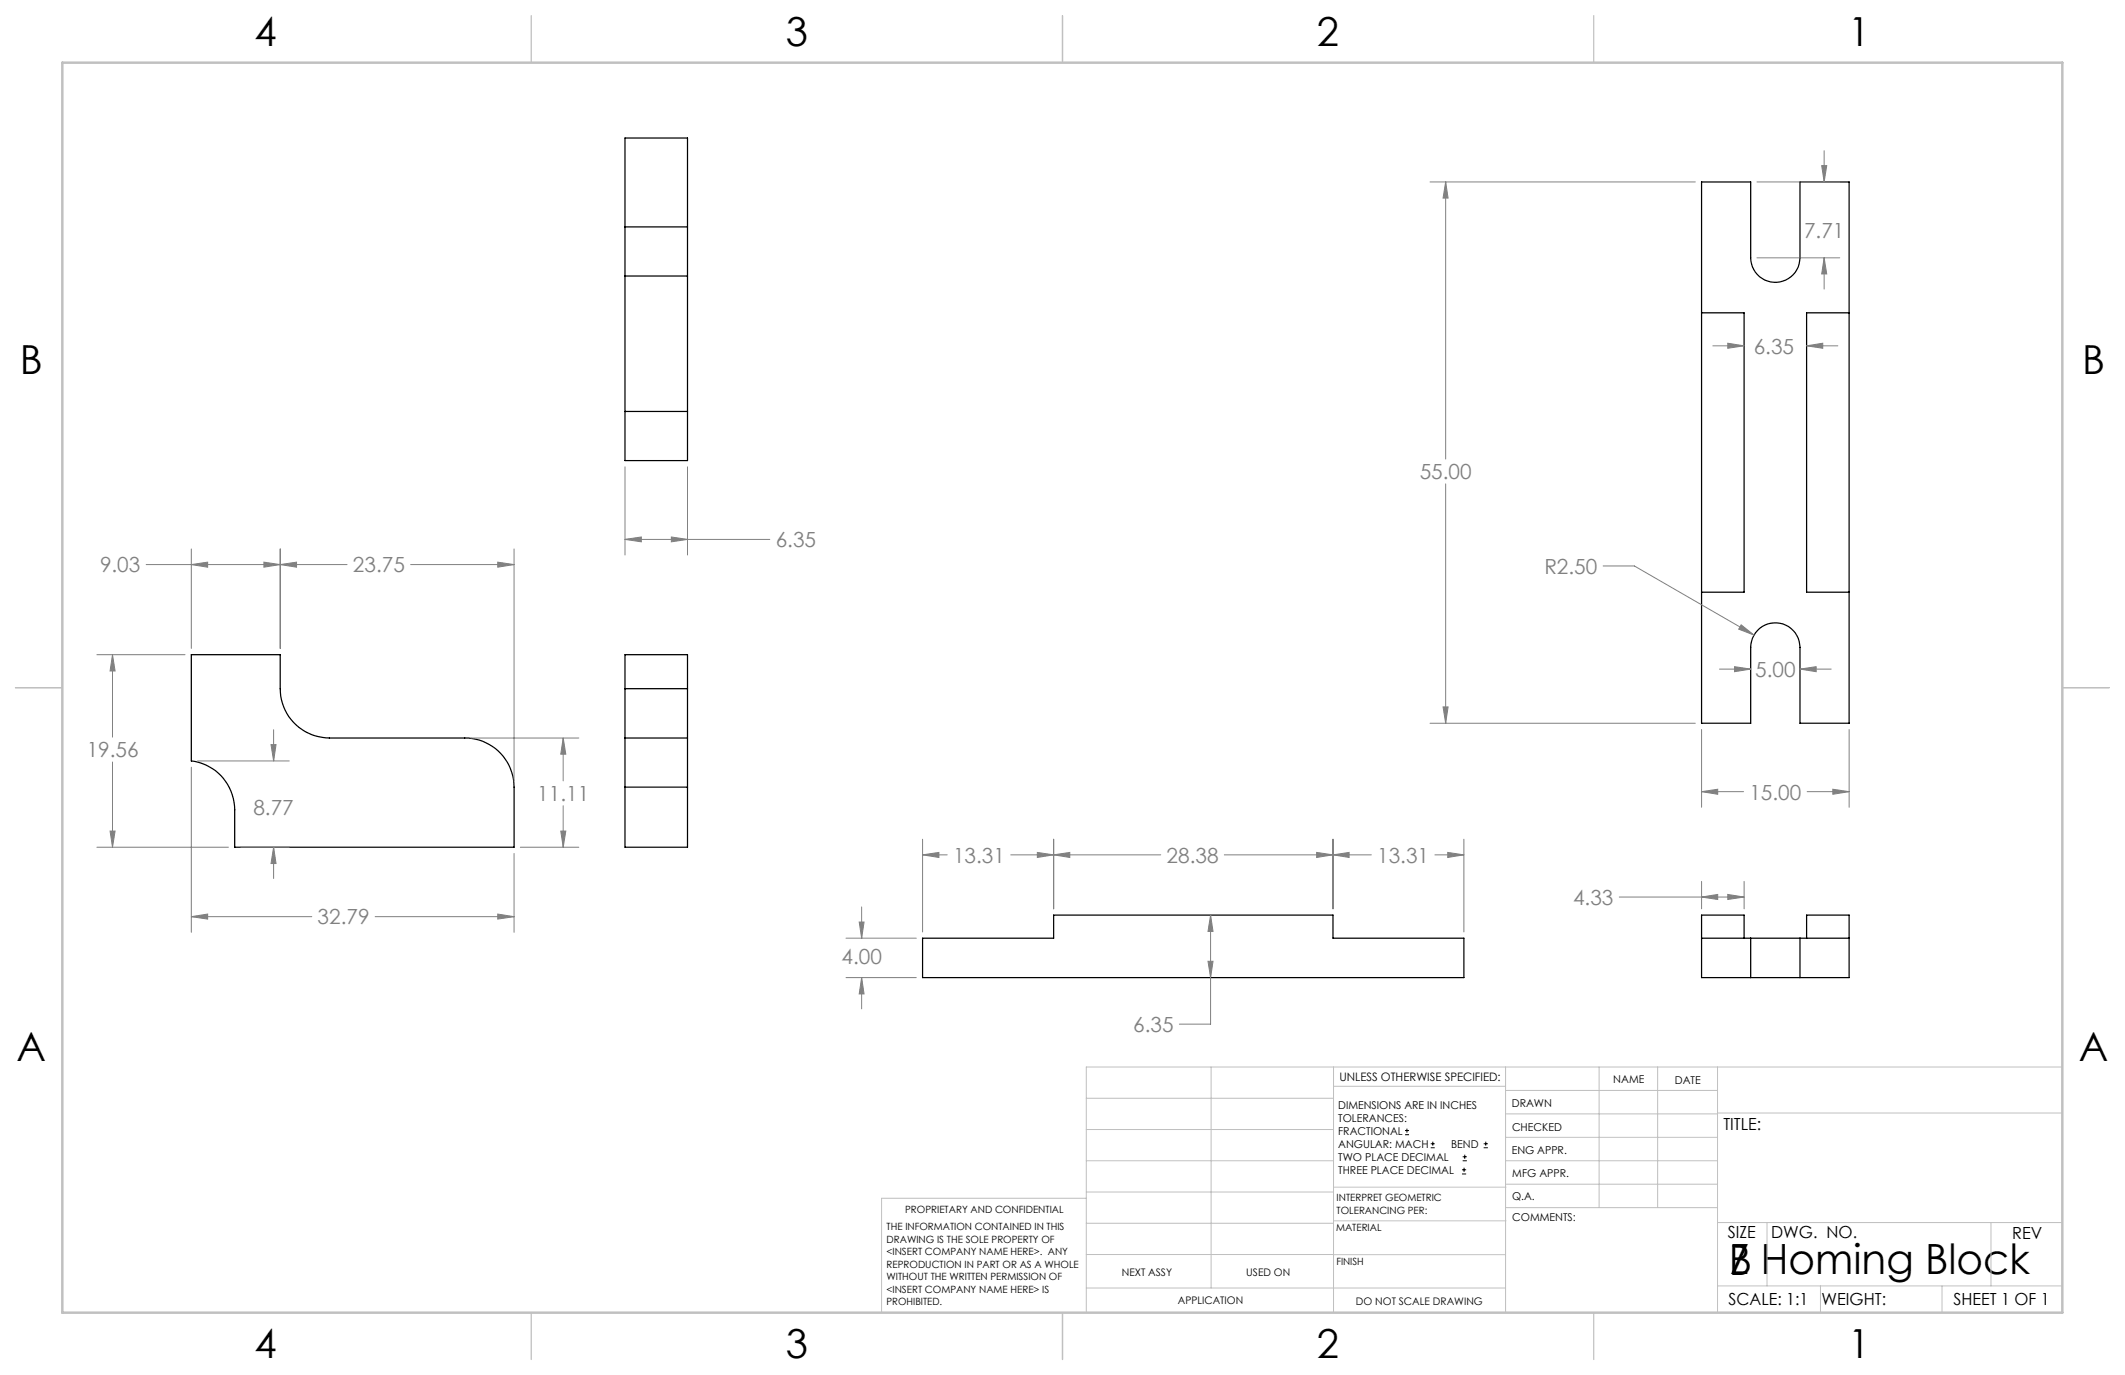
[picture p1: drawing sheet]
<svg xmlns="http://www.w3.org/2000/svg" width="432mm" height="279mm" viewBox="0 0 432 279" stroke-linecap="round" stroke-linejoin="round" font-family="sans-serif">
<g fill="none" stroke="#000" stroke-width=".25">
<path d="M345.8 37h9.9v15.4a5 5 0 0 0 5.1 5 5 5 0 0 0 5-5v-15.4h9.9v110h-9.9v-15.4a5 5 0 0 0-5-5 5 5 0 0 0-5.1 5v15.4h-9.9zM127 46.1v10M127 46.1v-18.1h12.7v18.1M127 56.1v27.5M127 46.1h12.7M127 56.1h12.7M139.7 46.1v10M139.7 56.1v27.5M345.8 63.6h8.6v56.7h-8.6M375.7 63.6h-8.6v56.7h8.6M127 83.6v10h12.7v-10M127 83.6h12.7"/>
<path d="M38.9 133h18v6.9a10 10 0 0 0 10 10.1h27.5a10 10 0 0 1 10.1 9.9v12.3h-56.8v-7.7a10 10 0 0 0-8.8-9.9zM127 139.9v10.1M127 139.9v-6.9h12.7v6.9M127 139.9h12.7M139.7 139.9v10.1M127 150v9.9M127 159.9h12.7M127 150h12.7M127 159.9v12.3h12.7v-12.3M139.7 150v9.9M187.5 190.6h26.6v-4.7h56.8v4.7h26.6v8h-110zM345.8 190.6h9.9"/>
<path d="M354.4 190.6v-4.7h-8.6v12.7h9.9M355.7 198.6h10.1M355.7 190.6h10.1M355.7 190.6v8M365.8 190.6h9.9M365.8 190.6v8M367.1 190.6v-4.7h8.6v12.7h-9.9"/>
</g>
<g fill="none" stroke="#000" stroke-width=".2">
<path d="M285.5 230.6h.8M285.5 229.7h.8M285.9 229.3v.9M290.7 233.2h.8M290.7 232.4h.8M291.1 232v.8M297.1 238.5h.8M297.1 237.7h.8M297.2 235.9h.9M297.2 235.1h.9M297.5 237.3v.8M297.6 234.6v.9"/>
<path d="M301.5 233.2h.8M301.5 232.4h.8M301.9 232v.8"/>
</g>
<g fill="none" stroke="#808080" stroke-width=".2">
<path d="M290.6 37h53.9M293.8 37v56.3M293.8 37l.5 3.3h-1.1zM357 37h16.8M370.2 33.7h1l-.5 3.3zM370.7 30.6v6.4M357 52.4h16.8M370.7 52.4v6.3M370.7 52.4l.5 3.3h-1zM348.1 70.3h6.3M351.1 69.7l3.3 .6-3.3 .5zM367.1 70.3l3.3-.6v1.1z"/>
<path d="M367.1 70.3h6.4M127 94.9v17.9M139.7 94.9v17.9M293.8 98.3v48.7M29.7 114.7h40.8M38.9 111.5v20.3M38.9 114.7l3.3-.5v1.1zM53.6 114.2l3.3 .5-3.3 .6zM56.9 111.5v20.3M56.9 114.7l3.4-.5v1.1zM83.4 114.7h21.1M101.1 114.2l3.4 .5-3.4 .6z"/>
<path d="M104.5 111.5v47.2M127 109.6h29.4M127 109.6l3.3-.5v1zM136.4 109.1l3.3 .5-3.3 .5zM325.8 115h6.3l24.3 14M19.7 133h17.9M22.9 133v16.8M22.9 133l.5 3.3h-1zM349.4 136h6.3M352.5 135.5l3.2 .5-3.2 .5zM353.8 127l2.6 2-3.1-1.2zM365.8 136l3.2-.5v1z"/>
<path d="M365.8 136h6.3M22.9 154.8v17.4M38.9 155.9v33.5M40.1 154.6h18.7M55.1 151.3h1l-.5 3.3zM55.6 148.3v6.3M95.7 150h21.9M114.4 150v8.7M114.4 150l.6 3.2h-1.1zM290.6 147h53.9M293.2 143.7h1.1l-.5 3.3zM345.8 148.2v15.8"/>
<path d="M375.7 148.2v15.8M19.7 172.2h26.7M22.4 168.9h1l-.5 3.3zM49 172.2h9.8M55.6 172.2v6.3M55.6 172.2l.5 3.3h-1zM104.5 173.4v16M105.7 172.2h11.9M113.9 168.9h1.1l-.6 3.3zM114.4 163.7v8.5M187.5 170.5v18.9M187.5 173.7h5"/>
<path d="M187.5 173.7l3.3-.5v1zM205.4 173.7h30.5M210.8 173.2l3.3 .5-3.3 .5zM214.1 173.7l3.3-.5v1zM214.1 170.5v14.2M248.8 173.7h29.9M267.5 173.2l3.4 .5-3.4 .5zM270.9 173.7l3.2-.5v1zM270.9 170.5v14.2M291.6 173.7h5.9M294.2 173.2l3.3 .5-3.3 .5zM297.5 170.5v18.9"/>
<path d="M345.8 160.9l3.2-.5v1zM345.8 179.1v5.6M345.8 160.9h8.5M354.4 179.1v5.6M367.2 160.9h8.5M372.4 160.4l3.3 .5-3.3 .5zM38.9 186.3h24.5M38.9 186.3l3.3-.6v1.1zM76.2 186.3h28.3M101.1 185.7l3.4 .6-3.4 .5zM171.9 190.6h14.3M171.9 198.6h14.3"/>
<path d="M174.6 187.4h1l-.5 3.2zM175.1 198.6l.5 3.4h-1zM175.1 184.3v6.3M175.1 198.6v6.4M245.5 195.3h1l-.5 3.3zM246 185.9l.5 3.4h-1zM246 185.9v22.2h-6.4M329 182.3h25.4M345.8 182.3l3.2-.5v1zM351.1 181.8l3.3 .5-3.3 .5z"/>
</g>
<g fill="none" stroke="#c0c0c0" stroke-width=".2">
<path d="M246.1 216.8v44.9M271 216.8v49.9M305.9 216.8v49.9M324.9 216.8v28.6M336.8 216.8v28.6M349 216.8v49.9M419.1 216.8h-198.4v49.9M220.7 235.9h50.3M220.7 229.5h50.3M220.7 223.2h50.3M271 220.7h34.9M305.9 231.1h43.1"/>
<path d="M305.9 226.3h43.1M305.9 221.6h43.1M305.9 235.9h43.1M349 226.2h70.1M220.7 248.6h50.3M220.7 242.2h50.3M220.7 254.9h50.3M220.7 243.5h-41.6v23.2M271 255h34.9M271 248.1h35M271 241.2h35M305.9 240.6h43.1"/>
<path d="M306 245.4h43M349 248.4h70.1M359.1 248.4v12.9M404.6 248.4v12.9M220.7 261.7h85.2M349 261.3h70.1M369.9 261.3v5.4M394.6 261.3v5.4"/>
</g>
<path d="M108 3.2v9.5M215.9 3.2v9.5M323.8 3.2v9.5M3.1 139.7h9.6M419.1 139.7h9.5M108 266.7v9.6M215.9 266.7v9.6M323.8 266.7v9.6" fill="none" stroke="#c0c0c0" stroke-width=".25"/>
<path d="M12.7 12.7h406.4v254h-406.4z" fill="none" stroke="#c0c0c0" stroke-width=".5"/>
<path d="M22.9 133l.5 3.3h-1zM22.4 168.9h1l-.5 3.3zM101.1 185.7l3.4 .6-3.4 .5zM38.9 186.3l3.3-.6v1.1zM38.9 114.7l3.3-.5v1.1zM53.6 114.2l3.3 .5-3.3 .6zM56.9 114.7l3.4-.5v1.1zM101.1 114.2l3.4 .5-3.4 .6zM114.4 150l.6 3.2h-1.1zM113.9 168.9h1.1l-.6 3.3zM55.1 151.3h1l-.5 3.3zM55.6 172.2l.5 3.3h-1zM136.4 109.1l3.3 .5-3.3 .5zM127 109.6l3.3-.5v1zM345.8 182.3l3.2-.5v1zM351.1 181.8l3.3 .5-3.3 .5zM210.8 173.2l3.3 .5-3.3 .5zM187.5 173.7l3.3-.5v1zM267.5 173.2l3.4 .5-3.4 .5zM214.1 173.7l3.3-.5v1zM294.2 173.2l3.3 .5-3.3 .5zM270.9 173.7l3.2-.5v1zM174.6 187.4h1l-.5 3.2zM175.1 198.6l.5 3.4h-1zM246 185.9l.5 3.4h-1zM245.5 195.3h1l-.5 3.3zM293.8 37l.5 3.3h-1.1zM293.2 143.7h1.1l-.5 3.3zM372.4 160.4l3.3 .5-3.3 .5zM345.8 160.9l3.2-.5v1zM351.1 69.7l3.3 .6-3.3 .5zM367.1 70.3l3.3-.6v1.1zM353.8 127l-.5 .8 3.1 1.2zM365.8 136l3.2-.5v1zM352.5 135.5l3.2 .5-3.2 .5zM370.2 33.7h1l-.5 3.3zM370.7 52.4l.5 3.3h-1z" fill="#808080"/>
<g font-size="8.5">
<text x="351.3" y="259">B</text>
<text x="351.5" y="258.9">Z Homing Block</text>
</g>
<g font-size="8.1">
<text x="51.7" y="9.3">4</text>
<text x="159.7" y="9.3">3</text>
<text x="267.6" y="9.3">2</text>
<text x="375.6" y="9.3">1</text>
<text x="4" y="76">B</text>
<text x="423.1" y="76">B</text>
<text x="3.3" y="215.7">A</text>
<text x="422.4" y="215.7">A</text>
<text x="51.7" y="276">4</text>
<text x="159.7" y="276">3</text>
<text x="267.6" y="276">2</text>
<text x="375.6" y="276">1</text>
</g>
<g font-size="4.2" fill="#808080">
<text x="366.6" y="48.3">7.71</text>
<text x="356.4" y="71.9">6.35</text>
<text x="288.5" y="97.4">55.00</text>
<text x="157.6" y="111.2">6.35</text>
<text x="20.3" y="116.3">9.03</text>
<text x="71.7" y="116.3">23.75</text>
<text x="313.8" y="116.6">R2.50</text>
<text x="356.7" y="137.6">5.00</text>
<text x="17.6" y="153.9">19.56</text>
<text x="51.5" y="165.5">8.77</text>
<text x="109.2" y="162.8">11.11</text>
<text x="355.5" y="162.5">15.00</text>
<text x="193.7" y="175.3">13.31</text>
<text x="237.1" y="175.3">28.38</text>
<text x="279.8" y="175.3">13.31</text>
<text x="319.7" y="183.9">4.33</text>
<text x="64.5" y="187.8">32.79</text>
<text x="171" y="195.9">4.00</text>
<text x="230.3" y="209.7">6.35</text>
</g>
<g font-size="3.4">
<text x="350.2" y="229.5">TITLE:</text>
<text x="351.1" y="251.6">SIZE</text>
<text x="359.9" y="251.6">DWG. NO.</text>
<text x="408.9" y="251.7">REV</text>
<text x="351.2" y="265.2">SCALE: 1:1</text>
<text x="370.1" y="265.3">WEIGHT:</text>
<text x="396.9" y="265.2">SHEET 1 OF 1</text>
</g>
<text font-size="2.4" x="272.2" y="219.7">UNLESS OTHERWISE SPECIFIED:</text>
<g font-size="2.2">
<text x="327.8" y="220.1">NAME</text>
<text x="340.3" y="220.2">DATE</text>
<text x="271.9" y="225.3">DIMENSIONS ARE IN INCHES</text>
<text x="271.9" y="227.9">TOLERANCES:</text>
<text x="307.2" y="224.9">DRAWN</text>
<text x="271.9" y="230.6">FRACTIONAL</text>
<text x="271.9" y="233.2">ANGULAR: MACH</text>
<text x="294.9" y="233.2">BEND</text>
<text x="307.3" y="229.8">CHECKED</text>
<text x="271.9" y="235.9">TWO PLACE DECIMAL</text>
<text x="271.9" y="238.5">THREE PLACE DECIMAL</text>
<text x="307.2" y="234.5">ENG APPR.</text>
<text x="307.3" y="239.2">MFG APPR.</text>
<text x="307.3" y="243.9">Q.A.</text>
<text x="307.3" y="248.1">COMMENTS:</text>
</g>
<g font-size="2.1">
<text x="227.9" y="259.2">NEXT ASSY</text>
<text x="253.3" y="259.2">USED ON</text>
<text x="239.3" y="265">APPLICATION</text>
<text x="275.5" y="265.1">DO NOT SCALE DRAWING</text>
</g>
<g font-size="2">
<text x="271.6" y="244.1">INTERPRET GEOMETRIC</text>
<text x="180.2" y="250">THE INFORMATION CONTAINED IN THIS</text>
<text x="183.9" y="246.4">PROPRIETARY AND CONFIDENTIAL</text>
<text x="271.5" y="250.2">MATERIAL</text>
<text x="271.6" y="246.6">TOLERANCING PER:</text>
<text x="180.2" y="252.5">DRAWING IS THE SOLE PROPERTY OF</text>
<text x="180.2" y="255.1">&lt;INSERT COMPANY NAME HERE&gt;. ANY</text>
<text x="180.2" y="257.6">REPRODUCTION IN PART OR AS A WHOLE</text>
<text x="271.5" y="257">FINISH</text>
<text x="180.2" y="260.1">WITHOUT THE WRITTEN PERMISSION OF</text>
<text x="180.2" y="262.6">&lt;INSERT COMPANY NAME HERE&gt; IS</text>
<text x="180.2" y="265.2">PROHIBITED.</text>
</g>
</svg>
